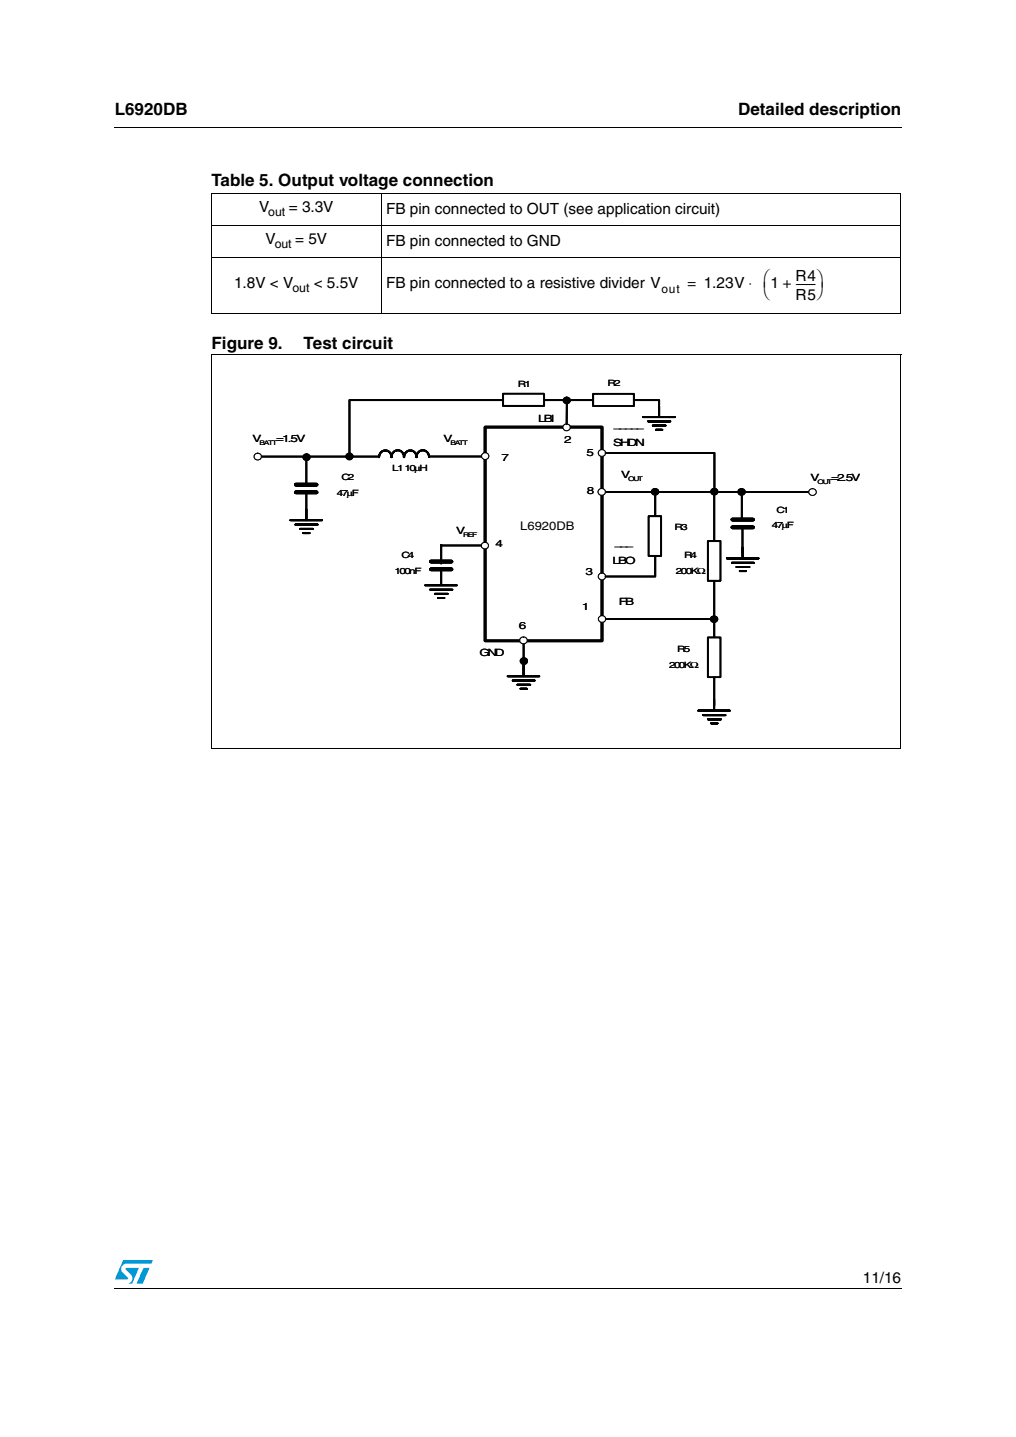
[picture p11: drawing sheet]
<svg xmlns="http://www.w3.org/2000/svg" width="210mm" height="297mm" viewBox="0 0 210 297" stroke-linecap="round" stroke-linejoin="round" font-family="sans-serif">
<g fill="#0099d8">
<path d="M29.6 262.1h1.3l-1.4 3.3h-1.3z"/>
<path d="M25.4 260.5h6.2l-.3 .7h-5.1a1.11 1.11 0 0 0-1.1 .7 1.11 1.11 0 0 0 .3 1.2l1 1v.3l-2.7 .1z"/>
<path d="M26 262.1h2.7l-1.4 3.3-.7-.1a1.16 1.16 0 0 0 .4-1.8l-1-1.1z"/>
</g>
<path d="M23.6 26.2l.1 .2zM23.6 266.3l.1 .1z" fill="#000"/>
<path d="M23.7 26.3h162.6M78.7 39.9v24.9M43.6 40h142.5M43.6 46.6h142.5M43.6 53.2h142.5M43.7 40.1v24.6M185.9 40.1v24.6M43.6 64.7h142.5M23.7 266.3h162.6" fill="none" stroke="#000" stroke-width=".21"/>
<path d="M52.2 78.1h125.5v71.8h-125.5z" fill="#fff"/>
<path d="M61.1 100.2h4.3M61.1 101.8h4.3M89 116.1h4.3M89 117.7h4.3M151.3 107.4h4.3M151.3 109h4.3" fill="none" stroke="#000" stroke-width=".78"/>
<g fill="none" stroke="#000" stroke-width=".41">
<path d="M63.3 94.4v5.7M78.3 94.5l.2-.8 .8-.6h.6l.4 .2 .5 .7 .1 .5M80.9 94.5l.3-.9 .7-.5h.5l.5 .2 .5 .7v.5M83.5 94.5l.2-.8 .8-.6h.5l.7 .4 .4 1M86.1 94.5l.2-.9 .8-.5h.5l.5 .2 .4 .6 .1 .6M63.3 101.7v5.4M91.1 112.8h9.4M91.1 112.6v3.9M91.1 118.1v2.7M124.3 101.7h43.4M147.6 101.3v44.5M153.3 101.3v6.2"/>
<path d="M153.4 109.1v5.2M124.2 128h23.3"/>
</g>
<path d="M100.2 88.3h24.2v44.2h-24.2z" fill="none" stroke="#000" stroke-width=".6"/>
<g fill="#000">
<circle cx="63.3" cy="94.5" r=".72"/>
<circle cx="147.6" cy="101.7" r=".7"/>
<circle cx="153.2" cy="101.7" r=".72"/>
<circle cx="108.2" cy="136.7" r=".72"/>
</g>
<g fill="none" stroke="#000" stroke-width=".21">
<circle cx="63.3" cy="94.5" r=".72"/>
<circle cx="147.6" cy="101.7" r=".7"/>
<circle cx="153.2" cy="101.7" r=".72"/>
<circle cx="108.2" cy="136.7" r=".72"/>
</g>
<circle cx="124.4" cy="128" r=".7" fill="#fff"/>
<circle cx="124.4" cy="128" r=".71" fill="none" stroke="#000" stroke-width=".21"/>
<circle cx="124.4" cy="93.7" r=".72" fill="#fff"/>
<circle cx="124.4" cy="93.7" r=".72" fill="none" stroke="#000" stroke-width=".21"/>
<circle cx="124.4" cy="119.2" r=".72" fill="#fff"/>
<circle cx="124.4" cy="119.2" r=".72" fill="none" stroke="#000" stroke-width=".21"/>
<circle cx="124.3" cy="101.7" r=".72" fill="#fff"/>
<circle cx="124.3" cy="101.7" r=".72" fill="none" stroke="#000" stroke-width=".21"/>
<circle cx="100.2" cy="112.8" r=".7" fill="#fff"/>
<circle cx="100.2" cy="112.8" r=".7" fill="none" stroke="#000" stroke-width=".21"/>
<circle cx="117.1" cy="88.4" r=".71" fill="#fff"/>
<circle cx="117.1" cy="88.4" r=".71" fill="none" stroke="#000" stroke-width=".21"/>
<circle cx="167.9" cy="101.7" r=".72" fill="#fff"/>
<circle cx="167.9" cy="101.7" r=".72" fill="none" stroke="#000" stroke-width=".21"/>
<g fill="none" stroke="#000" stroke-width=".41">
<path d="M60 107.5h6.5M61 108.4h4.6M62 109.3h2.7M62.7 110.2h1.2M63.3 105.3v2.2M150.2 115.4h6.5M151.2 116.3h4.5M152.2 117.2h2.6M152.8 118h1.3M153.4 113.2v2.2M87.8 121h6.6M88.9 121.9h4.6"/>
<path d="M89.9 122.7h2.6M90.5 123.6h1.3M104.9 139.8h6.5M108.2 132.3v7.4M105.9 140.7h4.5M106.9 141.5h2.6M107.5 142.4h1.3"/>
</g>
<circle cx="108.1" cy="132.4" r=".72" fill="#fff"/>
<circle cx="108.1" cy="132.4" r=".74" fill="none" stroke="#000" stroke-width=".21"/>
<path d="M88.6 94.4h11.7" fill="none" stroke="#000" stroke-width=".41"/>
<circle cx="100.3" cy="94.3" r=".72" fill="#fff"/>
<circle cx="100.3" cy="94.3" r=".72" fill="none" stroke="#000" stroke-width=".21"/>
<path d="M53.2 94.4h25.1" fill="none" stroke="#000" stroke-width=".41"/>
<circle cx="53.2" cy="94.4" r=".72" fill="#fff"/>
<circle cx="53.2" cy="94.4" r=".72" fill="none" stroke="#000" stroke-width=".21"/>
<path d="M146.3 111.9h2.5v8.2h-2.5z" fill="#fff"/>
<path d="M146.3 111.8h2.5v8.3h-2.5z" fill="none" stroke="#000" stroke-width=".41"/>
<path d="M146.3 131.8h2.5v8.2h-2.5z" fill="#fff"/>
<path d="M135.4 102.3v16.9h-10.3M146.3 131.8h2.5v8.2h-2.5zM144.3 146.9h6.5M145.3 147.8h4.6M146.3 148.7h2.6M146.9 149.5h1.3M147.5 144.7v2.2" fill="none" stroke="#000" stroke-width=".41"/>
<g fill="#000">
<path d="M134.7 101.3a.73 .73 0 0 1 1.1-.2 .73 .73 0 0 1 0 1.1 .73 .73 0 0 1-1.1-.2l-.1-.2z" fill-rule="evenodd"/>
<circle cx="147.5" cy="128" r=".72"/>
</g>
<g fill="none" stroke="#000" stroke-width=".21">
<circle cx="135.4" cy="101.7" r=".71"/>
<circle cx="147.5" cy="128" r=".72"/>
</g>
<path d="M134 106.7h2.6v8.2h-2.6z" fill="#fff"/>
<path d="M132.9 86.2h6.5M133.9 87.1h4.6M134.9 88h2.6M135.5 88.8h1.3M136.2 83.7v-1h-64v10.9M136.2 84v2.2M134 106.7h2.6v8.2h-2.6z" fill="none" stroke="#000" stroke-width=".41"/>
<circle cx="72.2" cy="94.4" r=".72" fill="#000"/>
<circle cx="72.2" cy="94.4" r=".72" fill="none" stroke="#000" stroke-width=".21"/>
<path d="M122.5 81.4h8.5v2.5h-8.5z" fill="#fff"/>
<path d="M122.5 81.4h8.5v2.5h-8.5z" fill="none" stroke="#000" stroke-width=".41"/>
<path d="M103.9 81.4h8.5v2.5h-8.5z" fill="#fff"/>
<g fill="none" stroke="#000" stroke-width=".41">
<path d="M63.3 94.4v5.7M78.3 94.5l.2-.8 .8-.6h.6l.4 .2 .5 .7 .1 .5M80.9 94.5l.3-.9 .7-.5h.5l.5 .2 .5 .7v.5M83.5 94.5l.2-.8 .8-.6h.5l.7 .4 .4 1M86.1 94.5l.2-.9 .8-.5h.5l.5 .2 .4 .6 .1 .6M103.9 81.4h8.5v2.5h-8.5zM117.1 83.4v4.3M125.1 93.6h22.5v7.4M63.3 101.7v5.4M91.1 112.8h9.4M91.1 112.6v3.9M91.1 118.1v2.7"/>
<path d="M124.3 101.7h43.4M147.6 101.3v44.5M153.3 101.3v6.2M153.4 109.1v5.2M124.2 128h23.3"/>
</g>
<g fill="#000">
<circle cx="63.3" cy="94.5" r=".72"/>
<circle cx="117.1" cy="82.8" r=".71"/>
<circle cx="147.6" cy="101.7" r=".7"/>
<circle cx="153.2" cy="101.7" r=".72"/>
<circle cx="108.2" cy="136.7" r=".72"/>
</g>
<g fill="none" stroke="#000" stroke-width=".21">
<circle cx="63.3" cy="94.5" r=".72"/>
<circle cx="117.1" cy="82.8" r=".72"/>
<circle cx="147.6" cy="101.7" r=".7"/>
<circle cx="153.2" cy="101.7" r=".72"/>
<circle cx="108.2" cy="136.7" r=".72"/>
</g>
<path d="M61.1 100.2h4.3M61.1 101.8h4.3M89 116.1h4.3M89 117.7h4.3M151.3 107.4h4.3M151.3 109h4.3" fill="none" stroke="#000" stroke-width=".78"/>
<path d="M100.2 88.3h24.2v44.2h-24.2z" fill="none" stroke="#000" stroke-width=".6"/>
<circle cx="124.4" cy="128" r=".7" fill="#fff"/>
<circle cx="124.4" cy="128" r=".71" fill="none" stroke="#000" stroke-width=".21"/>
<circle cx="124.4" cy="93.7" r=".72" fill="#fff"/>
<circle cx="124.4" cy="93.7" r=".72" fill="none" stroke="#000" stroke-width=".21"/>
<circle cx="124.4" cy="119.2" r=".72" fill="#fff"/>
<circle cx="124.4" cy="119.2" r=".72" fill="none" stroke="#000" stroke-width=".21"/>
<circle cx="124.3" cy="101.7" r=".72" fill="#fff"/>
<circle cx="124.3" cy="101.7" r=".72" fill="none" stroke="#000" stroke-width=".21"/>
<circle cx="100.2" cy="112.8" r=".7" fill="#fff"/>
<circle cx="100.2" cy="112.8" r=".7" fill="none" stroke="#000" stroke-width=".21"/>
<circle cx="117.1" cy="88.4" r=".71" fill="#fff"/>
<circle cx="117.1" cy="88.4" r=".71" fill="none" stroke="#000" stroke-width=".21"/>
<circle cx="167.9" cy="101.7" r=".72" fill="#fff"/>
<circle cx="167.9" cy="101.7" r=".72" fill="none" stroke="#000" stroke-width=".21"/>
<g fill="none" stroke="#000" stroke-width=".41">
<path d="M60 107.5h6.5M61 108.4h4.6M62 109.3h2.7M62.7 110.2h1.2M63.3 105.3v2.2M150.2 115.4h6.5M151.2 116.3h4.5M152.2 117.2h2.6M152.8 118h1.3M153.4 113.2v2.2M87.8 121h6.6M88.9 121.9h4.6"/>
<path d="M89.9 122.7h2.6M90.5 123.6h1.3M104.9 139.8h6.5M108.2 132.3v7.4M105.9 140.7h4.5M106.9 141.5h2.6M107.5 142.4h1.3"/>
</g>
<circle cx="108.1" cy="132.4" r=".72" fill="#fff"/>
<circle cx="108.1" cy="132.4" r=".74" fill="none" stroke="#000" stroke-width=".21"/>
<path d="M88.6 94.4h11.7" fill="none" stroke="#000" stroke-width=".41"/>
<circle cx="100.3" cy="94.3" r=".72" fill="#fff"/>
<circle cx="100.3" cy="94.3" r=".72" fill="none" stroke="#000" stroke-width=".21"/>
<path d="M53.2 94.4h25.1" fill="none" stroke="#000" stroke-width=".41"/>
<circle cx="53.2" cy="94.4" r=".72" fill="#fff"/>
<circle cx="53.2" cy="94.4" r=".72" fill="none" stroke="#000" stroke-width=".21"/>
<path d="M146.3 111.9h2.5v8.2h-2.5z" fill="#fff"/>
<path d="M146.3 111.8h2.5v8.3h-2.5z" fill="none" stroke="#000" stroke-width=".41"/>
<path d="M146.3 131.8h2.5v8.2h-2.5z" fill="#fff"/>
<path d="M135.4 102.3v16.9h-10.3M146.3 131.8h2.5v8.2h-2.5zM144.3 146.9h6.5M145.3 147.8h4.6M146.3 148.7h2.6M146.9 149.5h1.3M147.5 144.7v2.2" fill="none" stroke="#000" stroke-width=".41"/>
<g fill="#000">
<path d="M134.7 101.3a.73 .73 0 0 1 1.1-.2 .73 .73 0 0 1 0 1.1 .73 .73 0 0 1-1.1-.2l-.1-.2z" fill-rule="evenodd"/>
<circle cx="147.5" cy="128" r=".72"/>
</g>
<g fill="none" stroke="#000" stroke-width=".21">
<circle cx="135.4" cy="101.7" r=".71"/>
<circle cx="147.5" cy="128" r=".72"/>
</g>
<path d="M134 106.7h2.6v8.2h-2.6z" fill="#fff"/>
<path d="M132.9 86.2h6.5M133.9 87.1h4.6M134.9 88h2.6M135.5 88.8h1.3M136.2 83.7v-1h-64v10.9M136.2 84v2.2M134 106.7h2.6v8.2h-2.6z" fill="none" stroke="#000" stroke-width=".41"/>
<circle cx="72.2" cy="94.4" r=".72" fill="#000"/>
<circle cx="72.2" cy="94.4" r=".72" fill="none" stroke="#000" stroke-width=".21"/>
<path d="M122.5 81.4h8.5v2.5h-8.5z" fill="#fff"/>
<path d="M122.5 81.4h8.5v2.5h-8.5z" fill="none" stroke="#000" stroke-width=".41"/>
<path d="M103.9 81.4h8.5v2.5h-8.5z" fill="#fff"/>
<path d="M103.9 81.4h8.5v2.5h-8.5zM117.1 83.4v4.3M125.1 93.6h22.5v7.4" fill="none" stroke="#000" stroke-width=".41"/>
<circle cx="117.1" cy="82.8" r=".71" fill="#000"/>
<circle cx="117.1" cy="82.8" r=".72" fill="none" stroke="#000" stroke-width=".21"/>
<g fill="#fff">
<path d="M105.7 105.2h14v5h-14z"/>
<path d="M105.7 105.1h14.1v.2h-14.1z"/>
<path d="M119.6 105.2h.2v5.1h-.2z"/>
<path d="M105.6 110.1h14.1v.2h-14.1z"/>
<path d="M105.6 105.1h.2v5.1h-.2z"/>
</g>
<path d="M43.8 73.3h142.4M43.8 73.2v81.5M186.1 73.3v81.5M43.7 154.7h142.4" fill="none" stroke="#000" stroke-width=".21"/>
<g font-size="3.5">
<text x="23.7" y="23.9">L6920DB</text>
<text x="152.5" y="23.9">Detailed description</text>
<text x="43.7" y="38.5">Table 5. Output voltage connection</text>
<text x="43.7" y="72.1">Figure 9.</text>
<text x="62.7" y="72.1">Test circuit</text>
</g>
<g font-size="3.2">
<text x="53.5" y="43.9">V</text>
<text x="59.6" y="43.9">= 3.3V</text>
<text x="79.8" y="44.2">FB pin connected to OUT (see application circuit)</text>
<text x="54.8" y="50.5">V</text>
<text x="61" y="50.5">= 5V</text>
<text x="79.8" y="50.8">FB pin connected to GND</text>
<text x="48.4" y="59.6">1.8V &lt; V</text>
<text x="64.8" y="59.6">&lt; 5.5V</text>
<text x="79.8" y="59.5">FB pin connected to a resistive divider V</text>
<text x="142" y="59.6">= 1.23V ⋅</text>
<text x="157.7" y="58.5">⎛</text>
<text x="159.2" y="59.6">1 + -------</text>
<text x="164.4" y="58">R4⎞</text>
<text x="157.7" y="61.2">⎝</text>
<text x="164.4" y="61.9">R5⎠</text>
<text x="178.3" y="265.1">11/16</text>
</g>
<text font-size="2.8" x="105.8" y="107.9">L6920DB</text>
<g font-size="2.5">
<text x="55.4" y="44.7">out</text>
<text x="56.7" y="51.3">out</text>
<text x="60.4" y="60.3">out</text>
<text x="136.6" y="60.6">out</text>
<text x="107.5" y="109.5">L6920DB</text>
</g>
<g font-size="2.1">
<text x="111.2" y="87.3">LBI</text>
<text x="126.8" y="88.5">_____</text>
<text x="52.2" y="91.4">V</text>
<text x="57" y="91.4">=1.5V</text>
<text x="91.6" y="91.4">V</text>
<text x="103.6" y="95.3">7</text>
<text x="116.6" y="91.5">2</text>
<text x="121.1" y="94.4">5</text>
<text x="126.7" y="92.2">SHDN</text>
<text x="128.4" y="98.9">V</text>
<text x="167.5" y="99.4">V</text>
<text x="171.7" y="99.4">=2.5V</text>
<text x="121.2" y="102.2">8</text>
<text x="94.3" y="110.5">V</text>
<text x="102.4" y="113.1">4</text>
<text x="126.9" y="112.9">___</text>
<text x="121" y="118.9">3</text>
<text x="126.6" y="116.6">LBO</text>
<text x="127.8" y="125">FB</text>
<text x="107.2" y="129.9">6</text>
<text x="120.2" y="126">1</text>
<text x="99.1" y="135.5">GND</text>
</g>
<g font-size="1.8">
<text x="107" y="79.9">R1</text>
<text x="125.5" y="79.7">R2</text>
<text x="70.5" y="99.3">C2</text>
<text x="81" y="97.4">L1 10µH</text>
<text x="69.6" y="102.6">47µF</text>
<text x="160.4" y="106">C1</text>
<text x="139.4" y="109.5">R3</text>
<text x="159.5" y="109.2">47µF</text>
<text x="81.5" y="118.6">100nF</text>
<text x="83" y="115.4">C4</text>
<text x="139.6" y="118.7">200KΩ</text>
<text x="141.3" y="115.4">R4</text>
<text x="139.9" y="134.9">R5</text>
<text x="138.2" y="138.1">200KΩ</text>
</g>
<g font-size="1.3">
<text x="53.6" y="91.9">BATT</text>
<text x="93" y="91.9">BATT</text>
<text x="129.8" y="99.4">OUT</text>
<text x="168.9" y="99.9">OUT</text>
<text x="95.7" y="111">REF</text>
</g>
</svg>
